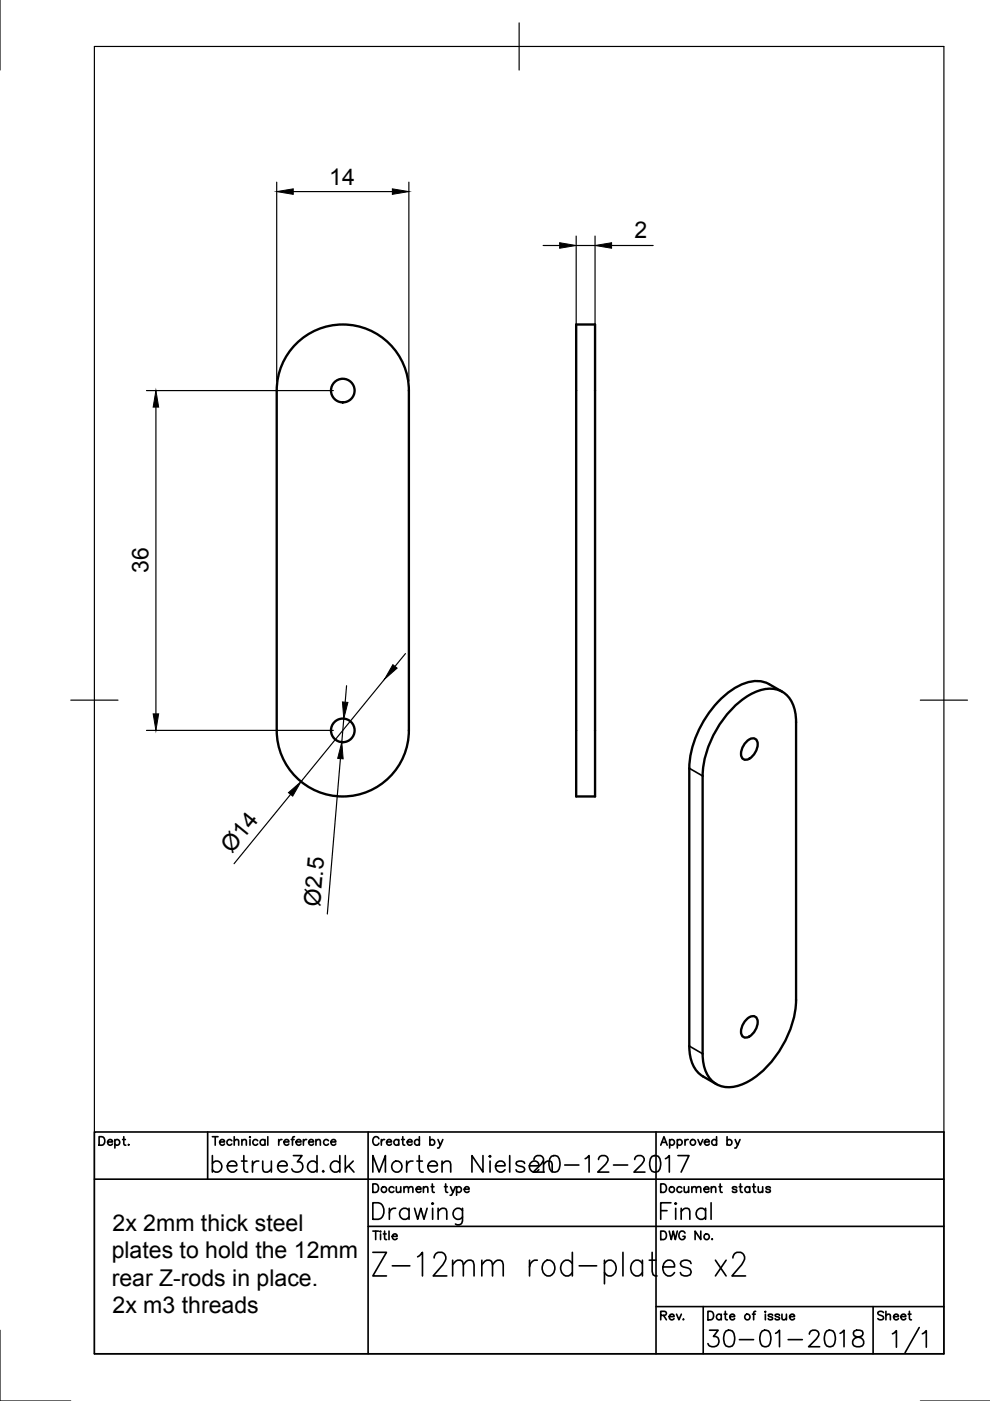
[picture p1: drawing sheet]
<svg xmlns="http://www.w3.org/2000/svg" width="210mm" height="297mm" viewBox="0 0 210 297" stroke-linecap="round" stroke-linejoin="round" font-family="sans-serif">
<!-- layer: Visible -->
<g fill="none" stroke="#000" stroke-width=".5">
<path d="M122.2 68.8h4v100.1h-4zM58.7 154.9a14 14 0 0 0 14 14 14 14 0 0 0 14-14M58.7 154.9v-72.1a14 14 0 0 1 14-14 14 14 0 0 1 14 14v72.1M155.5 149.9a12 12 0 0 1 8-3.9 5.2 5.2 0 0 1 5 4.5l.3 2.6v58.9a21.9 21.9 0 0 1-9.9 17.2 6.9 6.9 0 0 1-7.4 .4 7.3 7.3 0 0 1-2.5-6.2v-58.9a22 22 0 0 1 6.5-14.6zM158.4 157.1a1.37 1.37 0 0 1 2-.2 3.3 3.3 0 0 1-2.4 4.2 1.26 1.26 0 0 1-.8-1.9 4.2 4.2 0 0 1 1.2-2.1zM165.9 146.7a8.7 8.7 0 0 0-5.5-2.3 12.3 12.3 0 0 0-8.1 4.4 22.2 22.2 0 0 0-6.2 14.1v58.9a7.2 7.2 0 0 0 3 6.4l2.8 1.7M158.4 216a1.37 1.37 0 0 1 2-.2 3.3 3.3 0 0 1-2.4 4.2 1.26 1.26 0 0 1-.8-1.8 4.2 4.2 0 0 1 1.2-2.2z"/>
<circle cx="72.7" cy="82.8" r="2.5"/>
<circle cx="72.7" cy="154.9" r="2.5"/>
</g>
<!-- layer: Visible Narrow -->
<path d="M146.1 162.9l2.9 1.6M146.1 221.8l2.9 1.6" fill="none" stroke="#000" stroke-width=".35"/>
<!-- layer: Border -->
<path d="M0 -.1v15M20 9.9h180.1v277.1h-180.1zM110.1 4.8v10.1M15 148.4h10M195.1 148.4h10M0 282v15h15M195.1 297h14.9" fill="none" stroke="#000" stroke-width=".25"/>
<!-- layer: TitleBlock -->
<g fill="none" stroke="#000" stroke-width=".35">
<path d="M20 240h180.1v47h-180.1zM20 250h180.1M21 241h.6a.96 .96 0 0 1 .6 .9 .96 .96 0 0 1-.6 .9h-.6zM22.8 242.1h1a.55 .55 0 0 0-.7-.4 .55 .55 0 0 0-.2 .8 .54 .54 0 0 0 .9 0M24.4 241.9a.57 .57 0 0 1 .8-.1 .57 .57 0 0 1 0 .8 .57 .57 0 0 1-.8-.1M24.4 241.6v1.8M26 241.6h.6M26.2 241v1.5l.1 .2 .4 .1M27.3 242.6v.2l.1-.1M44 240v10M45 241h1.2M45.6 241v1.8"/>
<path d="M46.6 242.1h1a.55 .55 0 0 0-.8-.4 .55 .55 0 0 0-.1 .8 .54 .54 0 0 0 .9 0M49.1 241.9a.57 .57 0 0 0-.8-.1 .57 .57 0 0 0 0 .8 .57 .57 0 0 0 .8-.1M49.7 241.9l.4-.3 .4 .1 .1 1.1M49.7 241v1.8M51.3 241.9l.4-.3 .4 .1 .1 1.1M51.3 241.6v1.2M53 241v.2zM53 241.6v1.2M54.6 241.9a.57 .57 0 0 0-.8-.1 .57 .57 0 0 0 0 .8 .57 .57 0 0 0 .8-.1M56.2 241.9a.57 .57 0 0 0-.9-.1 .57 .57 0 0 0 0 .8 .57 .57 0 0 0 .9-.1M56.2 241.6v1.2M56.8 241v1.8"/>
<path d="M59.1 241.6v1.2M59.8 241.6a.58 .58 0 0 0-.7 .5M60.2 242.1h1a.55 .55 0 0 0-.7-.4 .55 .55 0 0 0-.2 .8 .54 .54 0 0 0 .9 0M61.8 241.6h.6M62.4 241l-.3 .1-.1 .2v1.5M62.8 242.1h1a.55 .55 0 0 0-.8-.4 .55 .55 0 0 0-.1 .8 .54 .54 0 0 0 .9 0M64.3 241.6v1.2M65 241.6a.58 .58 0 0 0-.7 .5M65.4 242.1h1.1a.55 .55 0 0 0-.8-.4 .55 .55 0 0 0-.2 .8 .54 .54 0 0 0 1 0M67 241.9l.4-.3 .4 .1 .1 1.1M67 241.6v1.2M69.6 241.9a.57 .57 0 0 0-.8-.1 .57 .57 0 0 0 0 .8 .57 .57 0 0 0 .8-.1"/>
<path d="M70.2 242.1h1a.55 .55 0 0 0-.8-.4 .55 .55 0 0 0-.2 .8 .54 .54 0 0 0 1 0M78.1 240v47M79.1 251h.6a.96 .96 0 0 1 .6 .9 .96 .96 0 0 1-.6 .9h-.6zM79.1 255h1.1a1.87 1.87 0 0 1 1.2 1.8 1.87 1.87 0 0 1-1.2 1.7h-1.1zM80.3 241.4a.66 .66 0 0 0-.7-.4 .66 .66 0 0 0-.5 .7v.4a.66 .66 0 0 0 .5 .7 .66 .66 0 0 0 .7-.4M80.9 241.6v1.2M81.5 241.6a.58 .58 0 0 0-.6 .5M82 242.1h1a.55 .55 0 0 0-.8-.5 .55 .55 0 0 0-.1 .9 .54 .54 0 0 0 .9 0M82.6 256.2v2.3M83.5 251.9a.57 .57 0 0 0-.8-.1 .57 .57 0 0 0 0 .8 .57 .57 0 0 0 .8 0M83.9 256.2a1.13 1.13 0 0 0-1.3 1M84 251.6l.1 1.1 .4 .1 .5-.3"/>
<path d="M84.5 241.9a.57 .57 0 0 0-.8-.1 .57 .57 0 0 0 0 .8 .57 .57 0 0 0 .8-.1M84.5 241.6v1.2M85 251.6v1.2M85.1 241.6h.6M85.4 241v1.5l.1 .2 .3 .1M85.7 252l.4-.4 .4 .1 .1 1.1M85.7 251.6v1.2M86.3 242.1h1.1a.55 .55 0 0 0-.8-.4 .55 .55 0 0 0-.2 .8 .54 .54 0 0 0 1 0M86.6 252l.4-.4 .5 .1v1.1M86.7 256.7a1.12 1.12 0 0 0-1.6-.2 1.12 1.12 0 0 0 0 1.7 1.12 1.12 0 0 0 1.6-.2M86.7 256.2v2.3M87.9 256.2l.7 2.3 .6-2.3 .7 2.3 .7-2.3"/>
<path d="M88.2 252.1h1.1a.55 .55 0 0 0-.8-.4 .55 .55 0 0 0-.2 .9 .54 .54 0 0 0 1 0M88.9 241.9a.57 .57 0 0 0-.8-.1 .57 .57 0 0 0 0 .8 .57 .57 0 0 0 .8-.1M88.9 241v1.8M89.8 252l.4-.4 .4 .1 .1 1.1M89.8 251.6v1.2M91.1 241.9a.57 .57 0 0 1 .9-.1 .57 .57 0 0 1 0 .8 .57 .57 0 0 1-.9-.1M91.1 241v1.8M91.7 251v1.5v.2l.4 .1M91.7 255l.2 .2-.2 .1-.1-.1zM91.7 256.2v2.3M92.9 241.6l.5 1.2 .5-1.2M92.9 256.8l.8-.6 .9 .1 .1 .5v1.7"/>
<path d="M92.9 256.2v2.3M94.5 251v1.5l.1 .2 .3 .1M95.5 251.6l.5 1.2 .5-1.2M96 252.8l-.2 .5-.4 .1M96.8 251.9a.57 .57 0 0 1 .9-.1 .57 .57 0 0 1 0 .8 .57 .57 0 0 1-.9 0M96.8 251.6v1.8M98.1 256.2v2.6a.92 .92 0 0 1-.6 .8 .92 .92 0 0 1-.9-.1M98.1 256.7a1.12 1.12 0 0 0-1.7-.2 1.12 1.12 0 0 0 0 1.7 1.12 1.12 0 0 0 1.7-.2M98.4 252.1h1.1a.55 .55 0 0 0-.8-.4 .55 .55 0 0 0-.2 .9 .54 .54 0 0 0 1 0M139.1 240v47M140.1 242.8l.7-1.8 .7 1.8M140.1 251h.6a.96 .96 0 0 1 .6 .9 .96 .96 0 0 1-.6 .9h-.6z"/>
<path d="M142 241.9a.57 .57 0 0 1 .8-.1 .57 .57 0 0 1 0 .8 .57 .57 0 0 1-.8-.1M142 241.6v1.8M143.6 241.9a.57 .57 0 0 1 .9-.1 .57 .57 0 0 1 0 .8 .57 .57 0 0 1-.9-.1M143.6 241.6v1.8M145.2 241.6v1.2M145.9 241.6a.58 .58 0 0 0-.7 .5M148 241.6l.5 1.2 .5-1.2M149.4 242.1h1a.55 .55 0 0 0-.8-.5 .55 .55 0 0 0-.2 .9 .54 .54 0 0 0 1 0M151.9 241.9a.57 .57 0 0 0-.8-.1 .57 .57 0 0 0 0 .8 .57 .57 0 0 0 .8-.1M151.9 241v1.8M152.7 251v1.5l.1 .2 .3 .1M154.2 241.9a.57 .57 0 0 1 .8-.1 .57 .57 0 0 1 0 .8 .57 .57 0 0 1-.8-.1"/>
<path d="M154.2 241v1.8M155.9 241.6l.5 1.2 .5-1.2M156.2 251.9a.54 .54 0 0 0-.9 0l.2 .2 .6 .2 .1 .3a.54 .54 0 0 1-.9 0M156.4 242.8l-.4 .6h-.2M156.7 251.6h.6M157 251v1.5l.1 .2 .3 .1M159 251.9a.57 .57 0 0 0-.9-.1 .57 .57 0 0 0 0 .8 .57 .57 0 0 0 .9 0M159 251.6v1.2M159.6 251.6h.6M159.8 251v1.5l.1 .2 .3 .1M160.8 251.6v1.1l.5 .1 .4-.3M161.7 251.6v1.2"/>
<path d="M163.3 251.9a.54 .54 0 0 0-.9 0l.1 .1 .7 .3 .1 .3a.54 .54 0 0 1-.9 0M78.1 260h122M139.1 277h61M149.1 277v10M150.1 278h.6a.96 .96 0 0 1 .6 .9 .96 .96 0 0 1-.6 .9h-.6zM152.9 278.9a.57 .57 0 0 0-.8-.1 .57 .57 0 0 0 0 .9 .57 .57 0 0 0 .8-.1M152.9 278.6v1.2M153.5 278.6h.6M153.8 278v1.5l.1 .2 .3 .1M154.7 279.1h1.1a.55 .55 0 0 0-.8-.4 .55 .55 0 0 0-.2 .9 .54 .54 0 0 0 1 0M159.5 278.6h.6M160.2 278l-.3 .1-.1 .3v1.4"/>
<path d="M162.3 278v.2zM162.3 278.6v1.2M163.8 278.9a.55 .55 0 0 0-.9 0l.1 .2 .7 .2 .1 .3a.54 .54 0 0 1-.9 0M165.3 278.9a.55 .55 0 0 0-1 0l.1 .2 .8 .2 .1 .3a.54 .54 0 0 1-1 0M165.8 278.6l.1 1.1 .4 .1 .4-.3M166.7 278.6v1.2M167.4 279.1h1.1a.55 .55 0 0 0-.8-.4 .55 .55 0 0 0-.2 .9 .54 .54 0 0 0 1 0M185.1 277v10M189.2 282.8l.9-.7v3.5M194.9 281.5l-3 5.3M195.6 282.8l.8-.7v3.5"/>
<circle cx="81.4" cy="252.2" r=".6"/>
<circle cx="146.9" cy="242.2" r=".59"/>
<circle cx="158.5" cy="279.2" r=".59"/>
</g>
<!-- layer: Dimensions -->
<g fill="none" stroke="#000" stroke-width=".25">
<path d="M58.7 38.6v42.2M86.7 38.6v42.2M62.2 40.6h21M115.2 52h3.5M122.2 50v30.8M122.2 52h4M126.2 50v30.8M129.7 52h8.8M31.1 82.8h39.6M33.1 86.3v65.1M86 138.6l-2.3 2.7M31.1 154.9h39.6"/>
<path d="M72.9 152.4l-.4 5M73.5 145.4l-.3 3.5M81.5 144l-17.7 21.7M61.6 168.4l-12 14.7M72.2 160.8l-2.8 33"/>
</g>
<path d="M58.7 40.6l3.5-.6v1.2zM83.2 40l3.5 .6-3.5 .6zM118.7 51.5l3.5 .5-3.5 .6zM126.2 52l3.5-.5v1.1zM33.1 82.8l.5 3.5h-1.1zM32.5 151.4h1.1l-.5 3.5zM72.6 148.8l1.2 .1-.9 3.5zM83.3 140.9l.9 .8-2.7 2.3zM61.2 168.1l2.6-2.4-1.7 3.1zM72.5 157.4l.3 3.5-1.2-.1z" fill="#000" stroke="#000" stroke-width=".21"/>
<text font-size="11" x="77.6" y="273.4">Z-12mm rod-plates x2</text>
<g font-size="7.1">
<text x="43.7" y="249.8">betrue3d.dk</text>
<text x="77.6" y="249.8">Morten Nielsen</text>
<text x="111.8" y="249.8">20-12-2017</text>
<text x="138.6" y="259.6">Final</text>
<text x="148.9" y="286.8">30-01-2018</text>
</g>
<g font-size="4.9">
<text x="69.8" y="39.1">14</text>
<text x="134.5" y="50.5">2</text>
<text x="31.5" y="121.5" transform="rotate(-90 31.5 121.5)">36</text>
<text x="49.2" y="181.1" transform="rotate(-51 49.2 181.1)">Ø14</text>
<text x="67.9" y="192.4" transform="rotate(-85 67.9 192.4)">Ø2.5</text>
<text x="23.9" y="260.9">2x 2mm thick steel</text>
<text x="23.7" y="266.8">plates to hold the 12mm</text>
<text x="23.7" y="272.6">rear Z-rods in place.</text>
<text x="23.9" y="278.5">2x m3 threads</text>
<text x="138.6" y="281.2">Rev.</text>
<text x="184.9" y="281.2">Sheet</text>
</g>
</svg>
